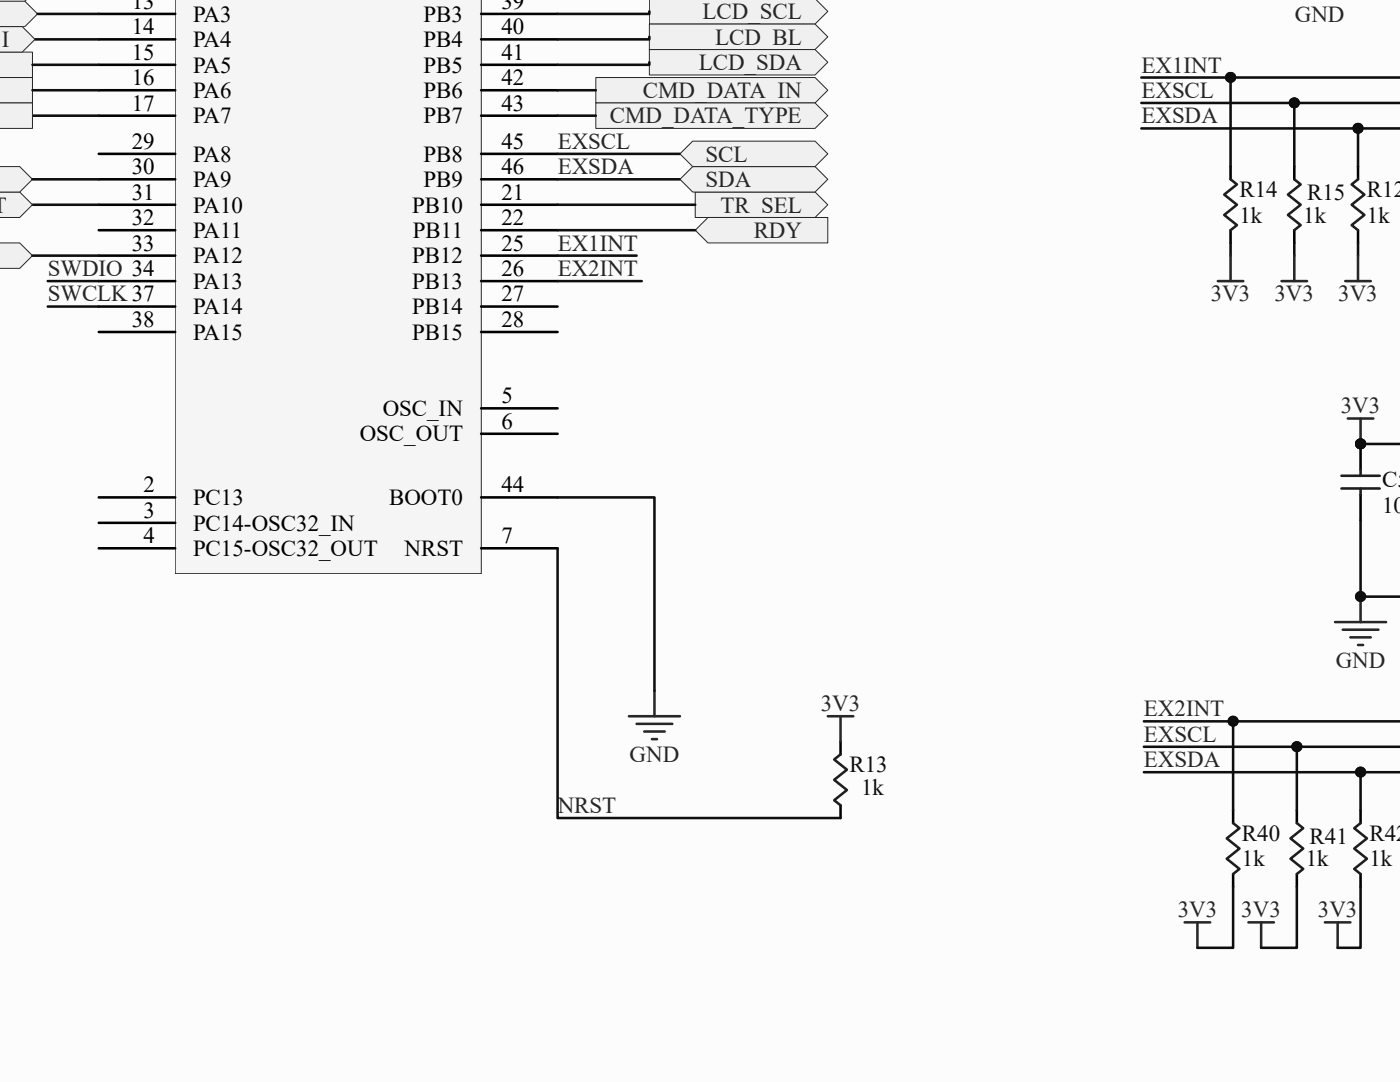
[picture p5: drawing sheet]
<svg xmlns="http://www.w3.org/2000/svg" width="279mm" height="216mm" viewBox="0 0 279 216" stroke-linecap="round" stroke-linejoin="round" font-family="sans-serif">
<path d="M-.1 -.1h279.5v216h-279.5z" fill="#fcfcfc"/>
<g fill="#f0f0f0" stroke="#262626" stroke-width=".2">
<path d="M-.1 -.1h7.6l-2.5 .3h-5.1z" fill-rule="evenodd"/>
<path d="M-.1 .2h5.1l2.5 2.6-2.5 2.5h-5.1z" fill-rule="evenodd"/>
</g>
<path d="M167.7 148v2.5M167.7 160.7v2.5" fill="none" stroke="#000" stroke-width=".51"/>
<path d="M167.7 150.5l-1.2 1.1 2.5 2-2.5 2 2.5 2-2.5 2.1 1.2 1" fill="none" stroke="#1c1c1c" stroke-width=".51"/>
<path d="M130.6 137.8v5.1M125.5 142.9h10.2M127.1 144.4h7.1M128.6 146h4M130.1 147.5h1M165.2 142.9h5.1M167.7 142.9v5.1" fill="none" stroke="#262626" stroke-width=".51"/>
<path d="M35 -.1h61.1v114.6h-61.1z" fill="#f5f5f5"/>
<path d="M35 0v114.5h61.1M96.1 0v114.5M96.1 114.5h.1" fill="none" stroke="#262626" stroke-width=".2"/>
<g fill="none" stroke="#000" stroke-width=".51">
<path d="M19.7 2.8h15.3M19.7 7.9h15.3M19.7 12.9h15.3M19.7 18h15.3M96 2.8h15.3M96 7.9h15.3M96 12.9h15.3M96 18h15.3M19.7 23.1h15.3M19.7 30.7h15.3M19.7 35.8h15.3M96 23.1h15.3"/>
<path d="M96 30.7h15.3M96 35.8h15.3M19.7 40.9h15.3M19.7 45.9h15.3M19.7 51h15.3M19.7 56.1h15.3M96 40.9h15.3M96 45.9h15.3M96 51h15.3M96 56.1h15.3M19.7 61.2h15.3M19.7 66.2h15.3"/>
<path d="M96 61.2h15.3M96 66.2h15.3M19.7 99.3h15.3M96 99.3h15.3M96 81.5h15.3M96 86.6h15.3M19.7 104.3h15.3M19.7 109.4h15.3M96 109.4h15.3"/>
</g>
<path d="M7.5 2.8h12.2M9.5 56.1h10.2M9.5 61.2h10.2M111.3 99.3h19.3v38.5M111.3 109.4v53.8h56.4" fill="none" stroke="#0e0e0e" stroke-width=".51"/>
<g fill="#f0f0f0" stroke="#262626" stroke-width=".2">
<path d="M129.6 9.9h33.1l2.5 2.5-2.5 2.6h-33.1z" fill-rule="evenodd"/>
<path d="M129.6 -.1h33.1l2.5 2.4-2.5 2.5h-33.1z" fill-rule="evenodd"/>
<path d="M129.6 4.8h33.1l2.5 2.5-2.5 2.6h-33.1z" fill-rule="evenodd"/>
<path d="M-.1 15.5h6.6v5h-6.6z" fill-rule="evenodd"/>
<path d="M-.1 10.4h6.6v5.1h-6.6z" fill-rule="evenodd"/>
</g>
<path d="M245.6 33.2v2.6M258.3 33.2v2.6M271 33.2v2.6M245.6 45.9v2.6M258.3 45.9v2.6M271 45.9v2.6M246.1 161.7v2.5M246.1 174.4v2.5M258.8 161.7v2.5M258.8 174.4v2.5M271.5 161.7v2.5M271.5 174.4v2.5" fill="none" stroke="#000" stroke-width=".51"/>
<path d="M245.6 35.8l1.3 1-2.6 2 2.6 2.1-2.6 2 2.6 2-1.3 1M258.3 35.8l1.3 1-2.6 2 2.6 2.1-2.6 2 2.6 2-1.3 1M271 35.8l-1.2 1 2.5 2-2.5 2.1 2.5 2-2.5 2 1.2 1M246.1 164.2l1.3 1.1-2.6 2 2.6 2-2.6 2.1 2.6 2-1.3 1M258.8 164.2l1.3 1.1-2.6 2 2.6 2-2.6 2.1 2.6 2-1.3 1M271.5 164.2l-1.2 1.1 2.5 2-2.5 2 2.5 2.1-2.5 2 1.2 1" fill="none" stroke="#1c1c1c" stroke-width=".51"/>
<g fill="none" stroke="#0e0e0e" stroke-width=".51">
<path d="M6.5 12.9h13.2M6.5 18h13.2M7 7.9h12.7M129.6 2.3v.5h-18.3M129.6 7.3v.6h-18.3M129.6 12.4v.5h-18.3M227.8 15.5h51.6M245.6 15.5v17.7M227.8 20.5h51.6M227.8 25.6h51.6M258.3 20.5v12.7M271 25.6v7.6"/>
<path d="M111.3 56.1h16.8M111.3 51h15.8M245.6 48.5v2.5M258.3 48.5v2.5M271 48.5v2.5M228.3 149h51.1M228.3 154.1h51.1M228.3 143.9h51.1M246.1 143.9v17.8M258.8 149v12.7M271.5 154.1v7.6"/>
</g>
<g fill="#0e0e0e" stroke="#0e0e0e" stroke-width=".2">
<circle cx="258.3" cy="20.5" r="1.01"/>
<circle cx="271" cy="25.6" r="1.01"/>
<circle cx="245.6" cy="15.4" r="1.01"/>
<circle cx="271.5" cy="119" r="1.01"/>
<circle cx="258.8" cy="149" r="1.01"/>
<circle cx="271.5" cy="154.1" r="1.01"/>
<circle cx="246.1" cy="143.9" r="1.01"/>
</g>
<g fill="none" stroke="#262626" stroke-width=".51">
<path d="M243 56.1h5.1M245.6 51v5.1M255.8 56.1h5M258.3 51v5.1M268.5 56.1h5.1M271 51v5.1M271.5 119.1v5M266.4 124.1h10.2M268 125.7h7.1M269.5 127.2h4.1M271 128.7h1M236.4 184h5.1"/>
<path d="M239 184v5.1M249.1 184h5.1M251.7 184v5.1M264.4 184h5.1M267 184v5.1"/>
</g>
<path d="M-.1 5.3h4.5l2.6 2.6-2.6 2.5h-4.5z" fill-rule="evenodd" fill="#f0f0f0" stroke="#262626" stroke-width=".2"/>
<path d="M6.5 40.9h13.2" fill="none" stroke="#0e0e0e" stroke-width=".51"/>
<g fill="#f0f0f0" stroke="#262626" stroke-width=".2">
<path d="M118.9 15.5h43.8l2.5 2.5-2.5 2.5h-43.8z" fill-rule="evenodd"/>
<path d="M-.1 38.3h4l2.6 2.6-2.6 2.5h-4z" fill-rule="evenodd"/>
<path d="M118.9 20.5h43.8l2.5 2.6-2.5 2.5h-43.8z" fill-rule="evenodd"/>
</g>
<path d="M6.5 23.1h13.2" fill="none" stroke="#0e0e0e" stroke-width=".51"/>
<g fill="#f0f0f0" stroke="#262626" stroke-width=".2">
<path d="M-.1 20.5h6.6v5.1h-6.6z" fill-rule="evenodd"/>
<path d="M138.8 38.3h23.9l2.5 2.6-2.5 2.5h-23.9z" fill-rule="evenodd"/>
</g>
<path d="M111.3 18h7.6M111.3 23.1h7.6" fill="none" stroke="#0e0e0e" stroke-width=".51"/>
<path d="M138.8 45.9l2.5-2.5h23.9v5.1h-23.9z" fill-rule="evenodd" fill="#f0f0f0" stroke="#262626" stroke-width=".2"/>
<path d="M269 83.5h5.1M271.5 83.5v5.1" fill="none" stroke="#262626" stroke-width=".51"/>
<circle cx="271.5" cy="88.6" r="1.01" fill="#0e0e0e" stroke="#0e0e0e" stroke-width=".2"/>
<path d="M267.7 94.9h7.6M267.7 97.5h7.6M271.5 93.7v1.2M271.5 97.5v1.2" fill="none" stroke="#1c1c1c" stroke-width=".51"/>
<path d="M271.5 88.6v5.1M271.5 98.7v5.1" fill="none" stroke="#000" stroke-width=".51"/>
<path d="M111.3 30.7h24.4M111.3 35.8h24.4" fill="none" stroke="#0e0e0e" stroke-width=".51"/>
<g fill="#f0f0f0" stroke="#262626" stroke-width=".2">
<path d="M135.7 35.8l2.5-2.6h24.5l2.5 2.6-2.5 2.5h-24.5z" fill-rule="evenodd"/>
<path d="M135.7 30.7l2.5-2.5h24.5l2.5 2.5-2.5 2.5h-24.5z" fill-rule="evenodd"/>
<path d="M-.1 33.2h4l2.6 2.6-2.6 2.5h-4z" fill-rule="evenodd"/>
<path d="M-.1 48.5h4l2.6 2.5-2.6 2.6h-4z" fill-rule="evenodd"/>
</g>
<path d="M6.5 35.8h13.2M6.5 51h13.2M111.3 45.9h27.5M111.3 40.9h27.5M271.5 88.6h7.9M271.5 103.8v15.3h7.9M246.1 176.9v12.2h-7.1M258.8 176.9v12.2h-7.1M271.5 176.9v12.2h-4.5" fill="none" stroke="#0e0e0e" stroke-width=".51"/>
<g fill="#0e0e0e" stroke="#0e0e0e" stroke-width=".2">
<circle cx="271.5" cy="88.6" r="1.01"/>
<circle cx="271.5" cy="119" r="1.01"/>
</g>
<g font-size="4.6">
<text x="38.5" y="-.8">PA2</text>
<text x="84.5" y="-.8">PB2</text>
<text x="26.3" y="1.8">13</text>
<text x="38.5" y="4.3">PA3</text>
<text x="84.5" y="4.3">PB3</text>
<text x="100.1" y="1.8">39</text>
<text x="26.3" y="6.9">14</text>
<text x="26.3" y="11.9">15</text>
<text x="38.5" y="9.4">PA4</text>
<text x="84.5" y="9.4">PB4</text>
<text x="100.1" y="6.9">40</text>
<text x="100.1" y="11.9">41</text>
<text x="26.3" y="17">16</text>
<text x="38.5" y="14.5">PA5</text>
<text x="84.5" y="14.5">PB5</text>
<text x="100.1" y="17">42</text>
<text x="26.3" y="22.1">17</text>
<text x="38.5" y="19.6">PA6</text>
<text x="84.5" y="19.6">PB6</text>
<text x="100.1" y="22.1">43</text>
<text x="26.3" y="29.7">29</text>
<text x="38.5" y="24.6">PA7</text>
<text x="84.5" y="24.6">PB7</text>
<text x="100.1" y="29.7">45</text>
<text x="26.3" y="34.8">30</text>
<text x="38.5" y="32.3">PA8</text>
<text x="84.5" y="32.3">PB8</text>
<text x="100.1" y="34.8">46</text>
<text x="26.3" y="39.9">31</text>
<text x="38.5" y="37.3">PA9</text>
<text x="84.5" y="37.3">PB9</text>
<text x="100.1" y="39.9">21</text>
<text x="26.3" y="45">32</text>
<text x="38.5" y="42.4">PA10</text>
<text x="38.5" y="47.5">PA11</text>
<text x="82.3" y="42.4">PB10</text>
<text x="82.4" y="47.5">PB11</text>
<text x="100.1" y="45">22</text>
<text x="26.3" y="50">33</text>
<text x="38.5" y="52.6">PA12</text>
<text x="82.3" y="52.6">PB12</text>
<text x="100.1" y="50">25</text>
<text x="38.5" y="57.7">PA13</text>
<text x="82.3" y="57.7">PB13</text>
<text x="100.1" y="55.1">26</text>
<text x="26.3" y="65.2">38</text>
<text x="38.5" y="62.7">PA14</text>
<text x="82.3" y="62.7">PB14</text>
<text x="100.1" y="60.2">27</text>
<text x="100.1" y="65.2">28</text>
<text x="38.5" y="67.8">PA15</text>
<text x="82.3" y="67.8">PB15</text>
<text x="76.4" y="83">OSC_IN</text>
<text x="100.1" y="80.5">5</text>
<text x="71.8" y="88.1">OSC_OUT</text>
<text x="100.1" y="85.6">6</text>
<text x="28.6" y="98.3">2</text>
<text x="38.5" y="100.8">PC13</text>
<text x="77.6" y="100.8">BOOT0</text>
<text x="100.1" y="98.3">44</text>
<text x="28.6" y="103.3">3</text>
<text x="38.5" y="105.9">PC14-OSC32_IN</text>
<text x="28.6" y="108.4">4</text>
<text x="38.5" y="111">PC15-OSC32_OUT</text>
<text x="80.7" y="111">NRST</text>
<text x="100.1" y="108.4">7</text>
</g>
<g font-size="4.6" fill="#262626">
<text x="140.2" y="3.8">LCD_SCL</text>
<text x="258.4" y="4.3">GND</text>
<text x=".3" y="9.4">I</text>
<text x="142.7" y="8.9">LCD_BL</text>
<text x="139.4" y="14">LCD_SDA</text>
<text x="227.8" y="14.5">EX1INT</text>
<text x="128.3" y="19.6">CMD_DATA_IN</text>
<text x="227.8" y="19.6">EXSCL</text>
<text x="111.3" y="29.7">EXSCL</text>
<text x="121.7" y="24.6">CMD_DATA_TYPE</text>
<text x="227.8" y="24.6">EXSDA</text>
<text x="111.3" y="34.8">EXSDA</text>
<text x="140.8" y="32.3">SCL</text>
<text x="140.8" y="37.3">SDA</text>
<text x="143.8" y="42.4">TR_SEL</text>
<text x="150.4" y="47.5">RDY</text>
<text x="111.3" y="50">EX1INT</text>
<text x="9.5" y="55.1">SWDIO 34</text>
<text x="111.3" y="55.1">EX2INT</text>
<text x="9.5" y="60.2">SWCLK37</text>
<text x="241.6" y="60.2">3V3</text>
<text x="254.3" y="60.2">3V3</text>
<text x="267.1" y="60.2">3V3</text>
<text x="267.6" y="82.5">3V3</text>
<text x="266.6" y="133.3">GND</text>
<text x="163.8" y="141.9">3V3</text>
<text x="228.3" y="143">EX2INT</text>
<text x="228.3" y="148">EXSCL</text>
<text x="125.6" y="152.1">GND</text>
<text x="228.3" y="153.1">EXSDA</text>
<text x="111.3" y="162.2">NRST</text>
<text x="235" y="183">3V3</text>
<text x="247.7" y="183">3V3</text>
<text x="263" y="183">3V3</text>
</g>
<g font-size="4.6" fill="#0e0e0e">
<text x="247.4" y="39.4">R14</text>
<text x="260.9" y="39.9">R15</text>
<text x="272.8" y="39.4">R12</text>
<text x="247.4" y="44.4">1k</text>
<text x="260.1" y="44.4">1k</text>
<text x="272.8" y="44.4">1k</text>
<text x="275.8" y="97.2">C5</text>
<text x="275.8" y="102.3">10</text>
<text x="169.5" y="154.1">R13</text>
<text x="171.8" y="158.7">1k</text>
<text x="247.9" y="167.8">R40</text>
<text x="273.3" y="167.8">R42</text>
<text x="247.9" y="172.9">1k</text>
<text x="260.6" y="172.9">1k</text>
<text x="261.4" y="168.3">R41</text>
<text x="273.3" y="172.9">1k</text>
</g>
</svg>
